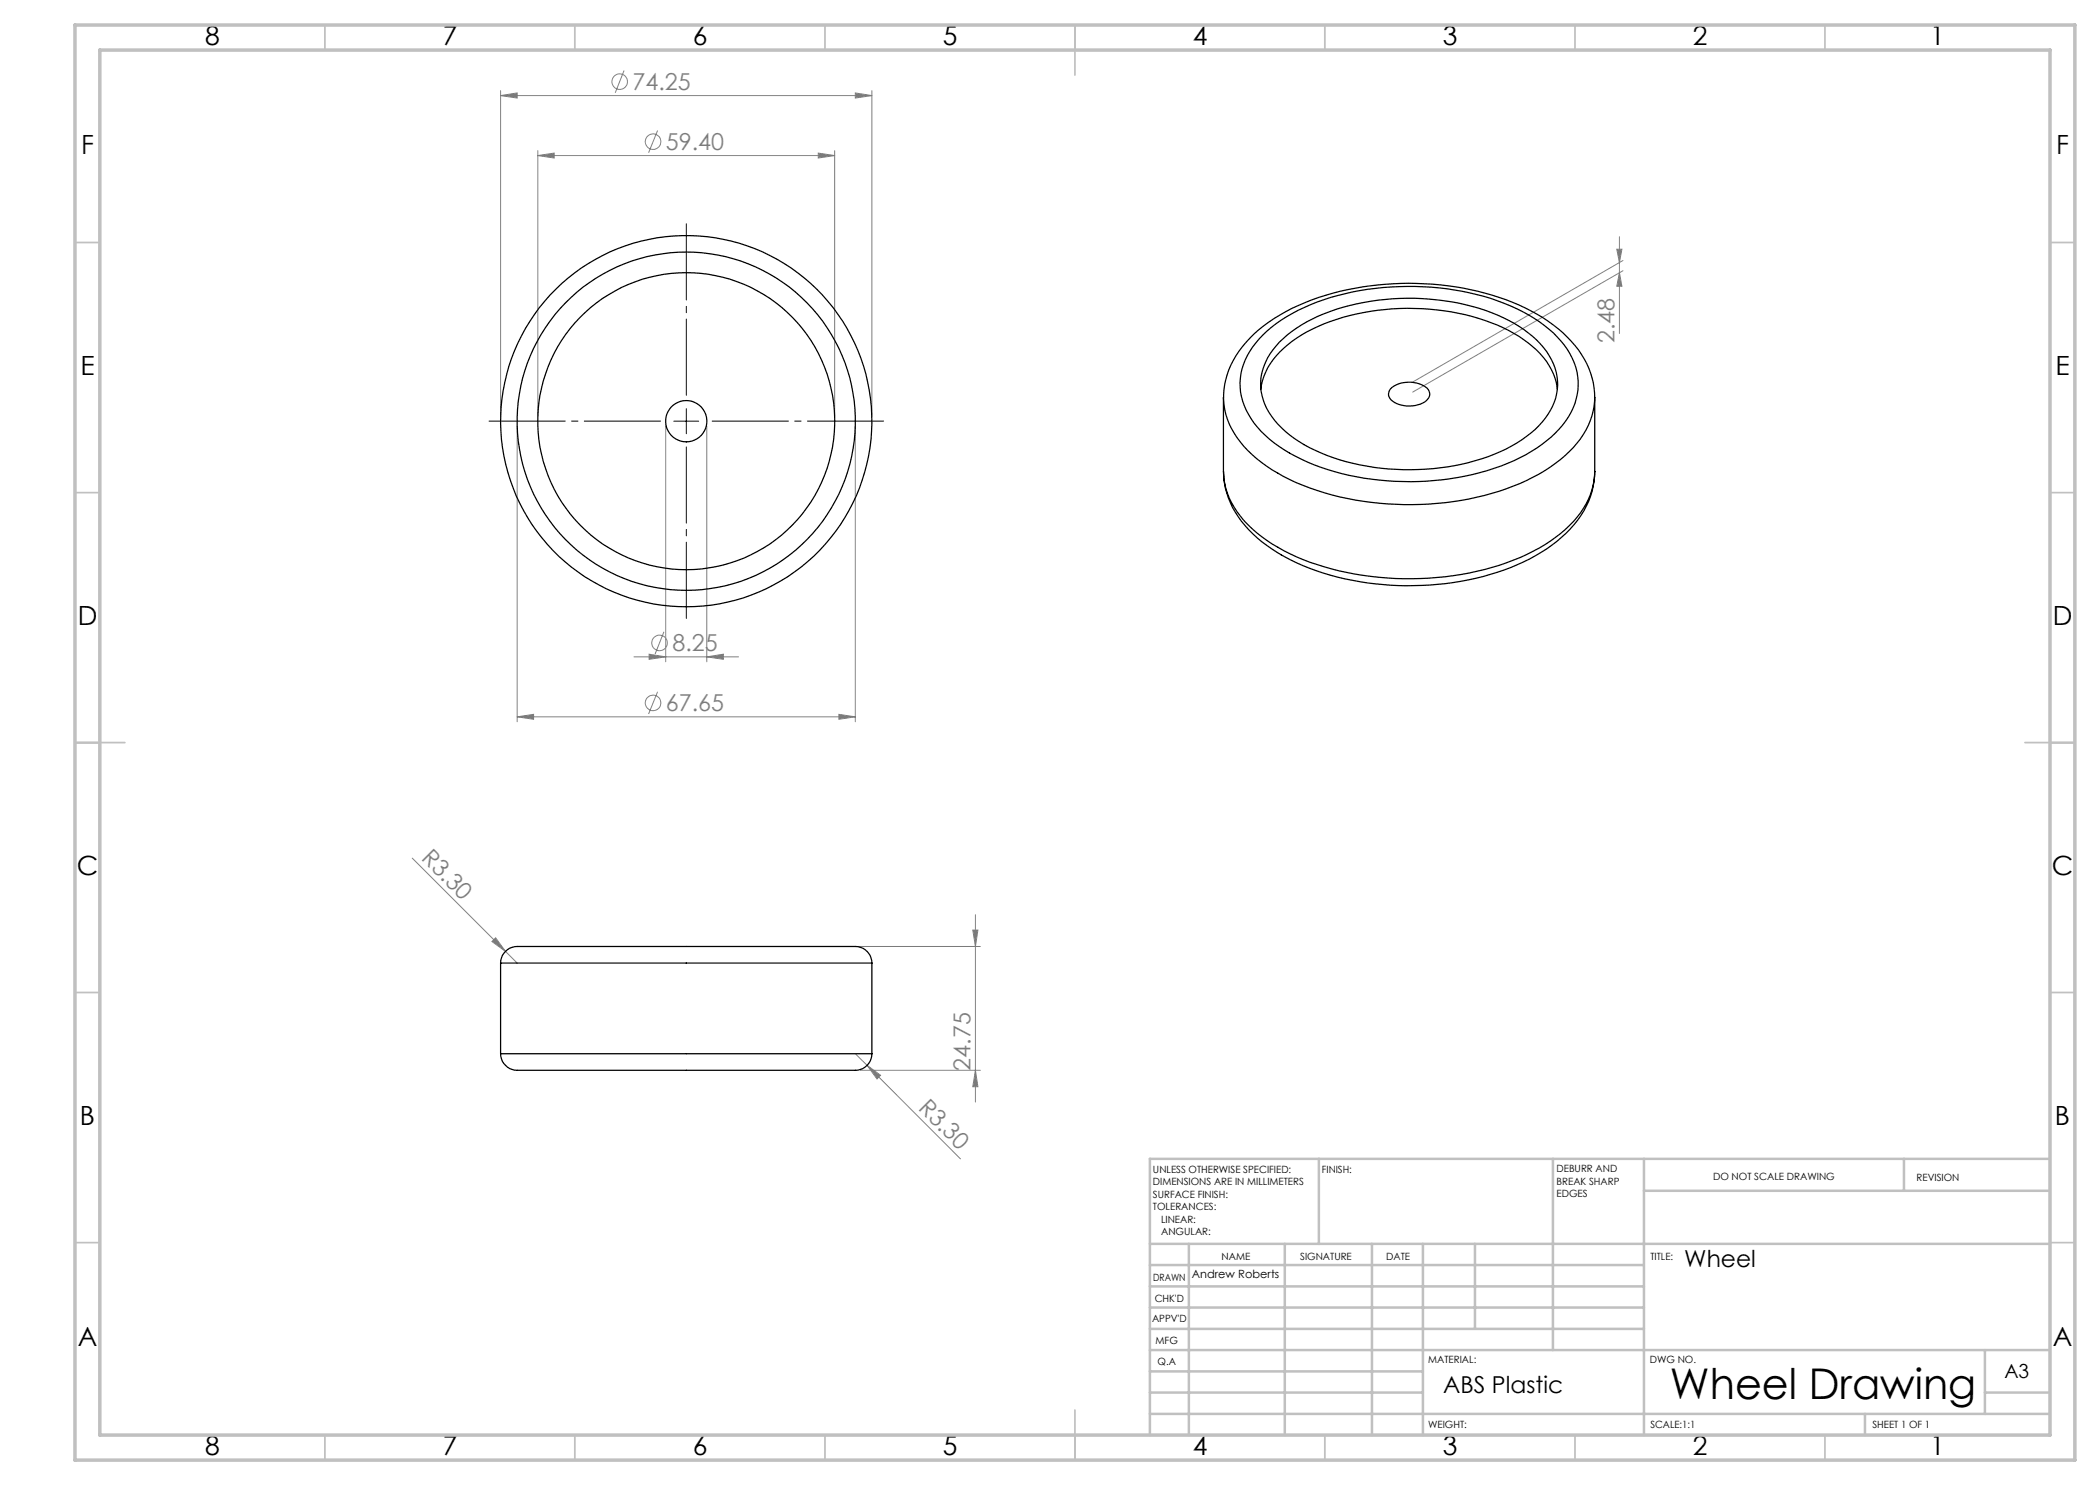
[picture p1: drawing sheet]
<svg xmlns="http://www.w3.org/2000/svg" width="420mm" height="297mm" viewBox="0 0 420 297" stroke-linecap="round" stroke-linejoin="round" font-family="sans-serif">
<g fill="none" stroke="#808080" stroke-width=".2">
<path d="M100.1 19.1l3.3-.5v1zM100.1 18.1v65.2M100.1 19.1h74.3M124.8 14.1l-1.8 4.5M171.1 18.6l3.3 .5-3.3 .5zM174.4 18.1v65.2M107.6 31.1l3.2-.5v1zM107.6 30.1v53.2M107.6 31.1h59.3M131.5 26.1l-1.8 4.4M163.7 30.6l3.2 .5-3.2 .5zM166.9 30.1v53.2"/>
<path d="M323.4 49.8h1l-.5 2.7zM323.9 54.5l.5 2.8h-1zM323.9 47.3v19.4M324.6 52.1l-42.1 24.3M324.6 54.1l-42.1 24.3M103.4 85.2v59.2M133.1 85.2v47.2M141.4 85.2v47.2M171.1 85.2v59.2M126.8 131.4h20.9M129.8 130.8l3.3 .6-3.3 .5zM131.5 138.4l-1.8 4.4"/>
<path d="M132.8 126.4l-1.8 4.4M141.4 131.4l3.3-.6v1.1zM103.4 143.4l3.3-.5v1zM103.4 143.4h67.7M167.8 142.9l3.3 .5-3.3 .5zM82.4 171.6l21 21M98.4 188.3l.7-.7 2 2.7zM168 189.3h28.1M194.6 186h1l-.5 3.3zM195.1 182.9v37.5M171.1 210.7l2.3 2.4M172.1 214.1h24"/>
<path d="M173.4 213.1l2.7 1.9-.7 .8zM173.4 213.1l18.7 18.7M195.1 214.1l.5 3.2h-1z"/>
<circle cx="123.9" cy="16.3" r="1.56"/>
<circle cx="130.6" cy="28.3" r="1.56"/>
<circle cx="131.9" cy="128.6" r="1.55"/>
<circle cx="130.6" cy="140.6" r="1.56"/>
</g>
<path d="M137.3 79.2v-34.6M132.3 84.2h-34.7M137.3 89.2v34.6M142.3 84.2h34.6" fill="none" stroke="#000" stroke-width=".2" stroke-dasharray="15.2 1.3 1.3 1.3" stroke-dashoffset="-.2"/>
<path d="M134.8 84.2h4.9M137.3 81.7v5" fill="none" stroke="#000" stroke-width=".2"/>
<g fill="none" stroke="#c0c0c0" stroke-width=".35">
<path d="M65 5v5M115 5v5M165 5v5M215 5v10M265 5v5M315 5v5M365 5v5M15 48.5h5M410 48.5h5M15 98.5h5M410 98.5h5M15 148.5h10"/>
<path d="M405 148.5h10M15 198.5h5M410 198.5h5M15 248.5h5M410 248.5h5M65 287v5M115 287v5M165 287v5M215 282v10M265 287v5M315 287v5M365 287v5"/>
</g>
<g fill="none" stroke="#c0c0c0" stroke-width=".5">
<path d="M263.8 231.8v17M310.6 231.8v38.2M328.8 231.8v55.2M328.8 238.2h81.2M380.8 231.8v6.4M410 231.8h-180v55.2M230 248.8h180M230 257.3h98.8M230 253h98.8M237.8 248.8v38.2M257 248.8v38.2M274.4 248.8v38.2"/>
<path d="M284.6 248.8v38.2M295 248.8v17M230 265.8h98.8M230 261.5h98.8M230 278.5h54.6M230 274.3h54.6M230 270h180M397 278.5h13M397 270v12.8M230 282.8h180M373 282.8v4.2"/>
</g>
<path d="M15 5h400v287h-400zM20 10h390v277h-390z" fill="none" stroke="#c0c0c0" stroke-width=".7"/>
<g fill="#808080">
<path d="M98.4 188.3l.7-.7 2 2.7z"/>
<path d="M173.4 213.1l2.7 1.9-.7 .8z"/>
<path d="M107.6 31.1l3.2-.5v1zM163.7 30.6l3.2 .5-3.2 .5zM103.4 143.4l3.3-.5v1zM167.8 142.9l3.3 .5-3.3 .5zM100.1 19.1l3.3-.5v1zM171.1 18.6l3.3 .5-3.3 .5zM129.8 130.8l3.3 .6-3.3 .5zM141.4 131.4l3.3-.6v1.1z"/>
<path d="M194.6 186h1l-.5 3.3zM195.1 214.1l.5 3.2h-1zM323.4 49.8h1l-.5 2.7zM323.9 54.5l.5 2.8h-1z"/>
</g>
<g fill="none" stroke="#000" stroke-width=".25">
<path d="M244.7 79.5a15.2 15.2 0 0 0 4.9 10.6 36.5 36.5 0 0 0 16.8 8.9 60.6 60.6 0 0 0 37.6-2.3 29.6 29.6 0 0 0 12.1-8.9 14.6 14.6 0 0 0 2.8-8.3M244.7 79.5v14.8M244.7 79.5a17.3 17.3 0 0 1 6.2-12.8 41.7 41.7 0 0 1 21.5-9.3 57 57 0 0 1 32.6 4.2 25.5 25.5 0 0 1 12.4 11.1l.7 1.9 .6 2 .2 2.9M252.2 77.8a13.1 13.1 0 0 1 5.3-8.8 35.2 35.2 0 0 1 18.1-6.9 46.7 46.7 0 0 1 26.2 4 19.9 19.9 0 0 1 8.5 7.9 10.3 10.3 0 0 1 1.2 3.8M252.6 67a34.3 34.3 0 0 1 16.5-8.3 54.7 54.7 0 0 1 33.1 2.5 24.9 24.9 0 0 1 11.8 9.5 12.3 12.3 0 0 1-2.2 15.1 32 32 0 0 1-15.7 8.7 55.1 55.1 0 0 1-34.6-2.1 25 25 0 0 1-11.3-8.7 12.1 12.1 0 0 1 .9-15.1zM255.9 68.4a31.7 31.7 0 0 1 16.8-7.9 47.8 47.8 0 0 1 27.9 3 20 20 0 0 1 9.7 8.5 10.7 10.7 0 0 1-1.9 12.4 28.9 28.9 0 0 1-14.7 8.1 47.7 47.7 0 0 1-30.7-2.4 19.4 19.4 0 0 1-10.1-9.3 10.8 10.8 0 0 1 2.3-11.6zM278.1 77.8a5.8 5.8 0 0 1 7.6 .2 1.78 1.78 0 0 1-1.1 2.6 5.8 5.8 0 0 1-6.6-.9 1.53 1.53 0 0 1 .1-1.9zM318.9 79.5v14.8a15.7 15.7 0 0 1-5.9 11.6 39.4 39.4 0 0 1-17.7 8.4 60.5 60.5 0 0 1-36-2.9 28.4 28.4 0 0 1-11.9-9.1 14.3 14.3 0 0 1-2.7-8M318.9 94.3a17.1 17.1 0 0 1-6.6 13.1 39.7 39.7 0 0 1-18.7 8.6 58.3 58.3 0 0 1-34.3-3.4 26.9 26.9 0 0 1-12.8-11.1 14.9 14.9 0 0 1-1.8-7.2M100.1 192.6a3.4 3.4 0 0 1 4.1-3.3h66.1a3.4 3.4 0 0 1 4.1 3.3M100.1 192.6h74.3M100.1 192.6v18.1"/>
<path d="M174.4 192.6v18.1M100.1 210.7a3.4 3.4 0 0 0 4.1 3.4h66.1a3.4 3.4 0 0 0 4.1-3.4M100.1 210.7h74.3"/>
<circle cx="137.2" cy="84.3" r="33.8"/>
<circle cx="137.2" cy="84.2" r="4.1"/>
<circle cx="137.2" cy="84.2" r="37.1"/>
<circle cx="137.2" cy="84.2" r="29.7"/>
</g>
<text font-size="8.5" x="334" y="279.7">Wheel Drawing</text>
<g font-size="5.3">
<text x="41" y="9">8</text>
<text x="88.5" y="9">7</text>
<text x="138.5" y="9">6</text>
<text x="188.5" y="9">5</text>
<text x="238.5" y="9">4</text>
<text x="288.5" y="9">3</text>
<text x="338.5" y="9">2</text>
<text x="386" y="9">1</text>
<text x="16.2" y="30.8">F</text>
<text x="411.2" y="30.8">F</text>
<text x="16.1" y="75">E</text>
<text x="411.1" y="75">E</text>
<text x="15.5" y="125">D</text>
<text x="410.5" y="125">D</text>
<text x="15.4" y="175">C</text>
<text x="410.4" y="175">C</text>
<text x="16" y="225">B</text>
<text x="411" y="225">B</text>
<text x="15.5" y="269.3">A</text>
<text x="410.5" y="269.3">A</text>
<text x="41" y="291">8</text>
<text x="88.5" y="291">7</text>
<text x="138.5" y="291">6</text>
<text x="188.5" y="291">5</text>
<text x="238.5" y="291">4</text>
<text x="288.5" y="291">3</text>
<text x="338.5" y="291">2</text>
<text x="386" y="291">1</text>
</g>
<g font-size="4.7" fill="#808080">
<text x="126.5" y="18">74.25</text>
<text x="133.2" y="30">59.40</text>
<text x="322.9" y="68.6" transform="rotate(-90 322.9 68.6)">2.48</text>
<text x="134.5" y="130.3">8.25</text>
<text x="133.2" y="142.3">67.65</text>
<text x="84.1" y="171.8" transform="rotate(45 84.1 171.8)">R3.30</text>
<text x="194.1" y="214.2" transform="rotate(-90 194.1 214.2)">24.75</text>
<text x="183.5" y="221.7" transform="rotate(45 183.5 221.7)">R3.30</text>
</g>
<g font-size="4.7">
<text x="336.9" y="253.4">Wheel</text>
<text x="288.6" y="278.7">ABS Plastic</text>
</g>
<text font-size="3.9" x="400.9" y="275.5">A3</text>
<text font-size="2.3" x="238.4" y="255.6">Andrew Roberts</text>
<g font-size="2">
<text x="230.6" y="234.6">UNLESS OTHERWISE SPECIFIED:</text>
<text x="230.6" y="237.1">DIMENSIONS ARE IN MILLIMETERS</text>
<text x="230.6" y="239.6">SURFACE FINISH:</text>
<text x="264.4" y="234.6">FINISH:</text>
<text x="311.3" y="234.5">DEBURR AND</text>
<text x="311.3" y="237">BREAK SHARP</text>
<text x="311.3" y="239.5">EDGES</text>
<text x="342.6" y="236">DO NOT SCALE DRAWING</text>
<text x="383.3" y="236.2">REVISION</text>
<text x="230.6" y="242.1">TOLERANCES:</text>
<text x="232.2" y="244.6">LINEAR:</text>
<text x="232.2" y="247.1">ANGULAR:</text>
<text x="244.3" y="252">NAME</text>
<text x="260" y="251.9">SIGNATURE</text>
<text x="277.2" y="251.9">DATE</text>
<text x="330.1" y="251.9">TITLE:</text>
<text x="230.6" y="256.1">DRAWN</text>
<text x="230.9" y="260.3">CHK'D</text>
<text x="230.4" y="264.4">APPV'D</text>
<text x="231.1" y="268.8">MFG</text>
<text x="231.5" y="273">Q.A</text>
<text x="285.6" y="272.5">MATERIAL:</text>
<text x="330" y="272.5">DWG NO.</text>
<text x="285.6" y="285.5">WEIGHT:</text>
<text x="330.1" y="285.6">SCALE:1:1</text>
<text x="374.5" y="285.6">SHEET 1 OF 1</text>
</g>
</svg>
